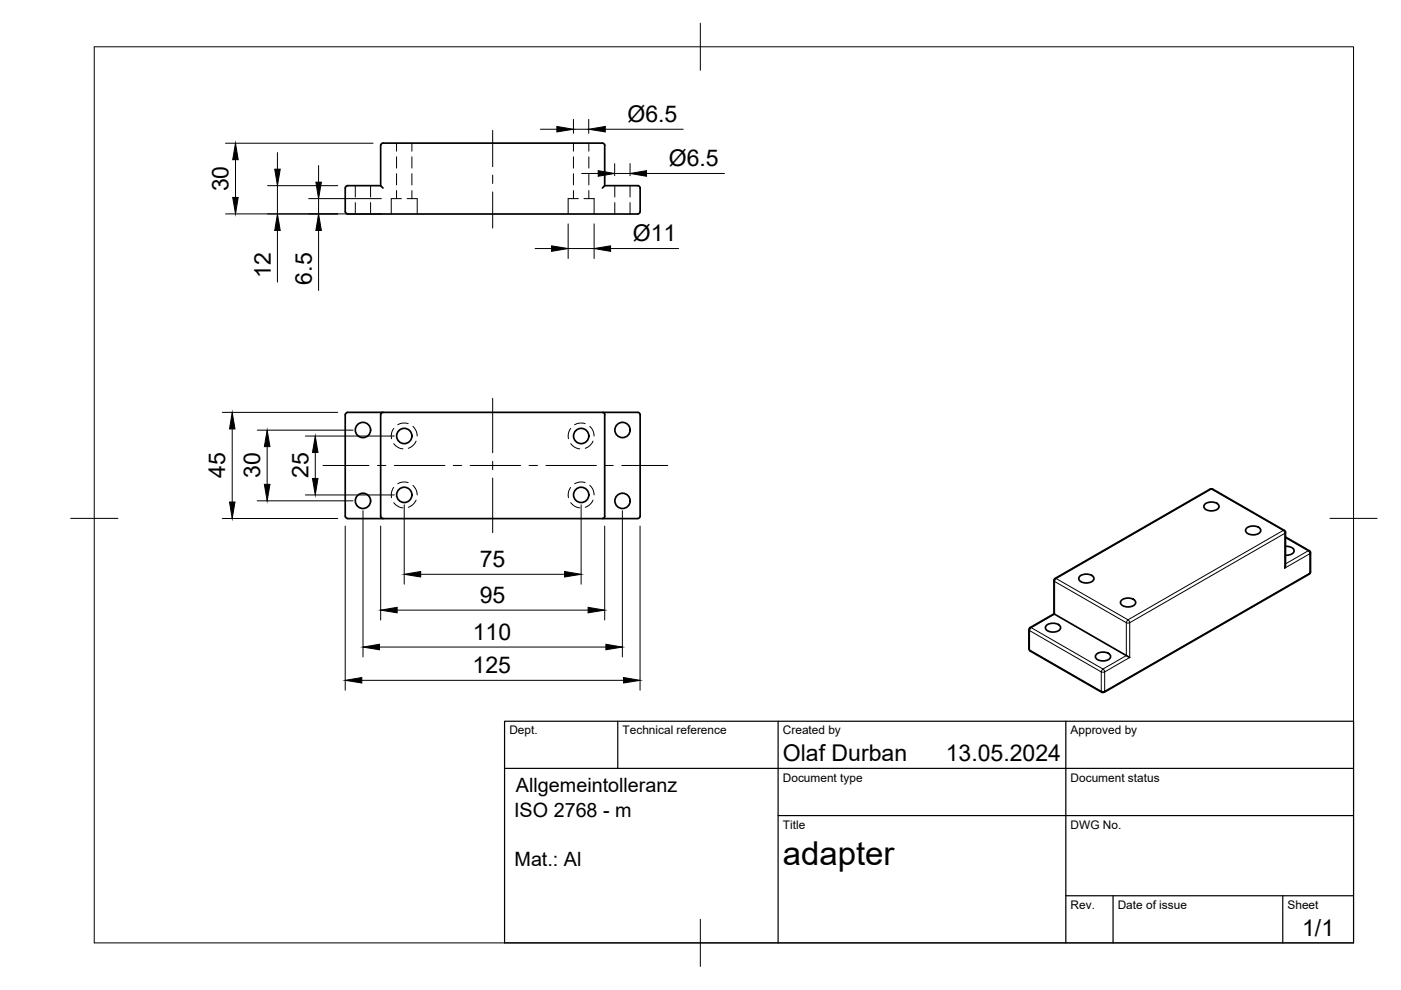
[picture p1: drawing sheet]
<svg xmlns="http://www.w3.org/2000/svg" width="297mm" height="210mm" viewBox="0 0 297 210" stroke-linecap="round" stroke-linejoin="round" font-family="sans-serif">
<!-- layer: Visible -->
<g fill="none" stroke="#000" stroke-width=".36">
<path d="M73.7 39.4h7l.5 .5M73.7 39.4l-.4 .2-.1 .3v5l.3 .4 .2 .1M80.7 39.4v-8.6l.1-.2 .4-.3h46.5l.3 .1 .2 .4v8.6l-.5 .5M128.2 39.4h7.3l.2 .5v5.2l-.5 .3h-61.5M73.7 87.4h7.5M73.7 87.4l-.2 .1-.3 .4v21.5l.1 .3 .4 .2M81.2 87.4l54.3 .1 .2 .4v21.5v.3l-.5 .3h-54M81.2 87.4l-.2 .1-.3 .4v21.5l.3 .5h.2M127.7 87.4l.5 .3v.2v21.5l-.2 .5h-.3M73.7 110h7.5M255.4 107a2.1 2.1 0 0 1 3 .2 1.4 1.4 0 0 1-1.8 1.1 1.24 1.24 0 0 1-1.4-1.1zM264.2 112a2.1 2.1 0 0 1 3.1 .3 1.4 1.4 0 0 1-1.9 1.1 1.24 1.24 0 0 1-1.3-1.1z"/>
<path d="M272.3 112.5l-15.2-8.8-.3-.1-33.1 19M272.3 112.5l.2 .4v7.2l-.1 .4M272.5 113.8l5.2 3.1 .2 .3v4.1l-.2 .3-43.6 25.2h-.5l-15.2-8.8M272.6 115.8h.4a1.07 1.07 0 0 1 1.3 1.2 1.76 1.76 0 0 1-1.7 .7M218.2 137.6l.2 .4M218.4 133l-.2 .5-.1 4.1M221.8 132.7a2.1 2.1 0 0 1 3.1 .2 1.4 1.4 0 0 1-1.9 1.1 1.24 1.24 0 0 1-1.3-1.1zM223.5 130.1l16 9.3M223.5 130.1l-5.1 3M223.7 122.6l-.2 .5v7M228.9 122.2a2.1 2.1 0 0 1 3 .3 1.4 1.4 0 0 1-1.8 1.1 1.24 1.24 0 0 1-1.4-1.1zM232.4 138.8a2.1 2.1 0 0 1 3.1 .3 1.4 1.4 0 0 1-1.9 1 1.24 1.24 0 0 1-1.3-1z"/>
<path d="M237.7 127.3a2.1 2.1 0 0 1 3.1 .3 1.4 1.4 0 0 1-1.9 1.1 1.24 1.24 0 0 1-1.3-1.1z"/>
<circle cx="77" cy="91.2" r="1.62"/>
<circle cx="85.7" cy="92.4" r="1.62"/>
<circle cx="123.2" cy="92.4" r="1.62"/>
<circle cx="132" cy="91.2" r="1.62"/>
<circle cx="77" cy="106.2" r="1.62"/>
<circle cx="85.7" cy="104.9" r="1.62"/>
<circle cx="123.2" cy="104.9" r="1.62"/>
<circle cx="132" cy="106.2" r="1.62"/>
</g>
<!-- layer: Hidden -->
<g fill="none" stroke="#000" stroke-width=".21">
<path d="M75.3 39.4v2.4M78.6 39.4v2.4M84.1 30.3v1.8M84.1 33.2v2.4M84.1 36.8v2.4M87.3 30.3v1.8M87.3 33.2v2.4M87.3 36.8v2.4M121.6 30.3v1.8M121.6 33.2v2.4M121.6 36.8v2.4M124.8 30.3v1.8"/>
<path d="M124.8 33.2v2.4M124.8 36.8v2.4M130.3 39.4v2.4M133.6 39.4v2.4M75.3 43v2.4M78.6 43v2.4M84.1 40.4v1.7M85.1 42.1h-2.1v3.3M86.3 42.1h2.2v3.3M87.3 40.4v1.7M121.6 40.4v1.7M122.6 42.1h-2.1v3.3"/>
<path d="M123.8 42.1h2.2v3.3M124.8 40.4v1.7M130.3 43v2.4M133.6 43v2.4M83.5 90.8l-.2 .3a2.77 2.77 0 0 0-.3 1.9M83.5 94.1l.8 .7 1.1 .4M86.6 89.8l-.4-.1a2.63 2.63 0 0 0-1.9 .4M87.5 90.4l.3 .3a2.71 2.71 0 0 1 .7 1.7M88.2 93.5l-.7 1-.9 .6M121 90.8l-.2 .3a2.63 2.63 0 0 0-.3 1.9M121 94.1l.1 .1a2.59 2.59 0 0 0 1.8 1M124.1 89.8l-.4-.1a2.71 2.71 0 0 0-1.9 .4"/>
<path d="M125.1 90.4l.2 .3a2.85 2.85 0 0 1 .7 1.7M125.7 93.5l-.7 1-.9 .6M83.5 103.3l-.2 .3a2.86 2.86 0 0 0-.3 1.9M83.5 106.6l.8 .7 1.1 .4M86.6 102.3l-.4-.1a2.63 2.63 0 0 0-1.9 .4M87.5 102.9l.3 .3a2.71 2.71 0 0 1 .7 1.7M88.2 106l-.1 .3a2.78 2.78 0 0 1-1.5 1.3M121 103.3l-.2 .3a2.71 2.71 0 0 0-.3 1.9M121 106.6l.1 .1a2.59 2.59 0 0 0 1.8 1M124.1 102.3l-.4-.1a2.71 2.71 0 0 0-1.9 .4M125.1 102.9a2.6 2.6 0 0 1 .9 2M125.7 106l-.1 .3a2.73 2.73 0 0 1-1.5 1.3"/>
</g>
<!-- layer: Visible Narrow -->
<g fill="none" stroke="#000" stroke-width=".21">
<path d="M256.6 103.7h.2M256.8 103.7l15.3 8.8-32.9 18.9M256.8 103.7l-32.9 19M257.1 103.7h-.3M272.3 112.5h-.2l.3 .6 .2-.2M272.5 114l4.8 2.8-4.8 2.8M277.6 116.8h-.2l.3 .6 .2-.2M218.2 137.6l.2 .4M218.3 133.7l15.2 8.8v4.1l-15.2-8.8zM218.4 133l.3 .1M218.7 133.1l15.1 8.8M218.7 133.1l-.4 .6-.1-.2"/>
<path d="M223.5 123.1l.1 .2M223.6 123.3l15.2 8.7v7l-5 2.9M223.6 123.3v6.9l-4.9 2.9M223.7 122.6l.3 .1M223.9 122.7l15.3 8.7M224 122.7l-.4 .6M239.2 131.4l.3 .6M239.2 131.4l-.4 .6h.7M239.5 132l32.9-18.9v7.4l5.3-3.1v4.1l-43.5 25.1v-4.1l5.3-3.1zM277.9 121.3l-.3 .4M233.5 146.5h.7M233.5 146.5l.1 .3"/>
<path d="M234.2 146.5l-.1 .3"/>
<circle cx="233.9" cy="142.2" r=".41"/>
</g>
<!-- layer: BORDER -->
<path d="M20 9.9h267v190h-267zM148.5 4.9v10M15 109.9h10M282 109.9h10M148.5 194.9v10" fill="none" stroke="#000" stroke-width=".21"/>
<!-- layer: TITLEBLOCK -->
<path d="M107 152.9h180v47h-180zM131 152.9v10M165 152.9v47M226 152.9v47M107 162.9h180M165 172.9h122M226 189.9h61M236 189.9v10M272 189.9v10" fill="none" stroke="#000" stroke-width=".25"/>
<!-- layer: FD_Dimensions -->
<g fill="none" stroke="#000" stroke-width=".21">
<path d="M47.8 30.4h31.3M49.9 33.9v8M56.7 39.4h14.9M58.8 32.4v3.5M58.8 39.4v6M67.5 35.1v3.5M114.6 27.4h3.5M121.6 25.3v3M121.6 27.4h3.2M123.3 36.8h3.5M124.8 25.3v3M128.3 27.4h16.5"/>
<path d="M130.3 34.7v2.6M130.3 36.8h3.3M133.6 34.7v2.6M137.1 36.8h16.5M47.8 45.4h33.1M58.8 48.9v10.9M65.4 42.1h15.5M67.5 42.1v3.3M67.5 48.9v12.7M113.5 52.7h3.4M120.5 47.5v7.3M120.5 52.7h5.5"/>
<path d="M126 47.5v7.3M129.5 52.7h14.4M47.1 87.4h24.5M49.2 90.9v15.5M54.5 91.2h20.3M56.6 94.7v8M64.7 92.4h18.9M66.8 95.9v5.5M47.1 109.9h24.5M54.5 106.2h20.3M64.7 104.9h18.9M73.2 111.5v34.8"/>
<path d="M77 108.3v31M80.7 111.5v20M85.7 107v16.9M123.2 107v16.9M128.2 111.5v20M132 108.3v31M135.7 111.5v34.8M80.5 137.2h48M84.2 129.4h40.5M89.2 121.8h30.5M76.7 144.2h55.5"/>
</g>
<g fill="#000" stroke="#000" stroke-width=".21">
<path d="M49.9 30.4l.6 3.5h-1.2zM58.3 35.9h1.1l-.6 3.5zM67 38.6h1.1l-.6 3.5zM118.1 26.8l3.5 .6-3.5 .6zM126.8 36.2l3.5 .6-3.5 .6zM124.8 27.4l3.5-.6v1.2zM133.6 36.8l3.5-.6v1.2zM49.3 41.9h1.2l-.6 3.5zM58.8 45.4l.6 3.5h-1.1zM67.5 45.4l.6 3.5h-1.1zM116.9 52.1l3.6 .6-3.6 .6zM126 52.7l3.5-.6v1.2z"/>
<path d="M49.2 87.4l.6 3.5h-1.1zM56.6 91.2l.6 3.5h-1.2zM66.8 92.4l.6 3.5h-1.1zM48.7 106.4h1.1l-.6 3.5zM56 102.7h1.2l-.6 3.5zM66.3 101.4h1.1l-.6 3.5zM77 137.2l3.5-.6v1.2zM80.7 129.4l3.5-.6v1.1zM85.7 121.8l3.5-.6v1.1zM119.7 121.2l3.5 .6-3.5 .5zM124.7 128.8l3.5 .6-3.5 .5zM128.5 136.6l3.5 .6-3.5 .6z"/>
<path d="M73.2 144.2l3.5-.5v1.1zM132.2 143.7l3.5 .5-3.5 .6z"/>
</g>
<!-- layer: Smart Centers -->
<g fill="none" stroke="#000" stroke-width=".21">
<path d="M104.5 27.7v7.6M104.5 37.1v1.8M104.5 40.7v7.7M68.5 98.7h9.7M80 98.7h1.8M83.6 98.7h10.7M96.1 98.7h1.8M99.7 98.7h10.7M104.5 84.4v11.6M104.5 97.8v1.8M112.2 98.7h1.8M115.7 98.7h10.7"/>
<path d="M128.2 98.7h1.8M131.8 98.7h9.8M104.5 101.4v11.5"/>
</g>
<text font-size="7" x="166" y="183.4">adapter</text>
<g font-size="4.9">
<text x="133" y="25.9">Ø6.5</text>
<text x="141.8" y="35.2">Ø6.5</text>
<text x="48.5" y="40.6" transform="rotate(-90 48.5 40.6)">30</text>
<text x="134.2" y="51.2">Ø11</text>
<text x="57.4" y="58.9" transform="rotate(-90 57.4 58.9)">12</text>
<text x="66.1" y="60.4" transform="rotate(-90 66.1 60.4)">6.5</text>
<text x="47.8" y="101.3" transform="rotate(-90 47.8 101.3)">45</text>
<text x="55.2" y="101.4" transform="rotate(-90 55.2 101.4)">30</text>
<text x="65.4" y="101.4" transform="rotate(-90 65.4 101.4)">25</text>
<text x="101.7" y="120.3">75</text>
<text x="101.7" y="127.9">95</text>
<text x="100.2" y="135.7">110</text>
<text x="100.2" y="142.8">125</text>
<text x="166" y="161.4">Olaf Durban</text>
<text x="200.5" y="161.4">13.05.2024</text>
<text x="276.1" y="198.6">1/1</text>
</g>
<g font-size="4.2">
<text x="109.4" y="168">Allgemeintolleranz</text>
<text x="109" y="173.2">ISO 2768 - m</text>
<text x="109.1" y="183.5">Mat.: Al</text>
</g>
<g font-size="2.5">
<text x="108" y="155.7">Dept.</text>
<text x="132" y="155.7">Technical reference</text>
<text x="166" y="155.7">Created by</text>
<text x="227" y="155.7">Approved by</text>
<text x="166" y="165.7">Document type</text>
<text x="227" y="165.7">Document status</text>
<text x="166" y="175.7">Title</text>
<text x="227" y="175.7">DWG No.</text>
<text x="227" y="192.7">Rev.</text>
<text x="237" y="192.7">Date of issue</text>
<text x="273" y="192.7">Sheet</text>
</g>
</svg>
